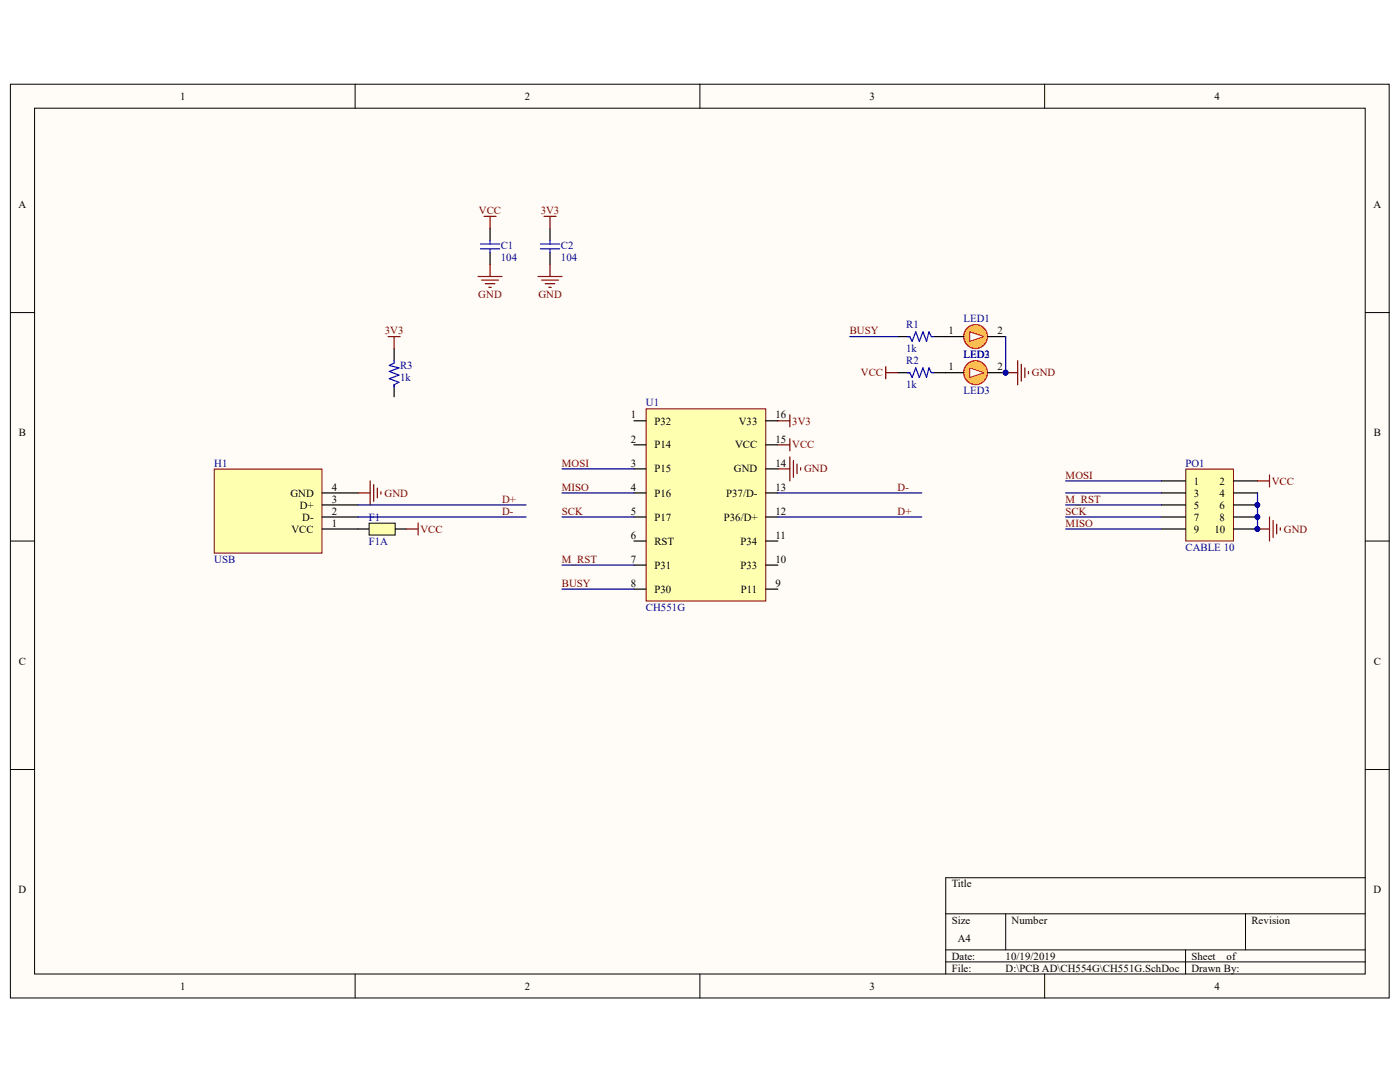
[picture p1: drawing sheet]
<svg xmlns="http://www.w3.org/2000/svg" width="279mm" height="216mm" viewBox="0 0 279 216" stroke-linecap="round" stroke-linejoin="round" font-family="sans-serif">
<path d="M2.1 16.8h275.1v182.3h-275.1z" fill="#fffcf8"/>
<path d="M2.1 16.8h275.1v182.3h-275.1z" fill="none" stroke="#000" stroke-width=".2"/>
<path d="M6.9 21.6h265.6v172.8h-265.6z" fill="#fffcf8"/>
<g fill="none" stroke="#000" stroke-width=".2">
<path d="M70.9 16.8v4.8M139.7 16.8v4.8M208.5 16.8v4.8M6.9 21.6h265.6v172.8h-265.6zM2.1 62.4h4.8M272.5 62.4h4.8M2.1 108h4.8M272.5 108h4.8M2.1 153.5h4.8M272.5 153.5h4.8M272.5 175.1h-83.8v19.2M70.9 194.3v4.8"/>
<path d="M139.7 194.3v4.8M188.7 182.3h83.8M188.7 189.5h83.8M188.7 191.9h83.8M200.7 182.3v7.2M208.5 194.3v4.8M236.6 189.5v4.8M248.6 182.3v7.2"/>
</g>
<path d="M129 81.6h23.8v38.3h-23.8z" fill="#ffffb0"/>
<path d="M128.9 81.6h23.9v38.3h-23.9z" fill="none" stroke="#800000" stroke-width=".2"/>
<g fill="none" stroke="#000" stroke-width=".24">
<path d="M126.5 84h2.4M126.5 88.8h2.4M126.5 93.6h2.4M126.5 98.4h2.4M152.8 84h2.4M152.8 88.8h2.4M152.8 93.6h2.4M152.8 98.4h2.4M126.5 103.2h2.4M126.5 108h2.4M126.5 112.8h2.4M126.5 117.6h2.4"/>
<path d="M152.8 103.2h2.4M152.8 108h2.4M152.8 112.8h2.4M152.8 117.6h2.4"/>
</g>
<path d="M42.8 93.6h21.5v16.8h-21.5z" fill="#ffffb0"/>
<path d="M42.8 93.6h21.5v16.8h-21.5z" fill="none" stroke="#800000" stroke-width=".2"/>
<path d="M64.3 98.4h7.2M64.3 105.6h7.2M64.3 103.2h7.2M64.3 100.8h7.2" fill="none" stroke="#000" stroke-width=".24"/>
<path d="M236.7 93.6h9.5v14.3h-9.5z" fill="#ffffb0"/>
<path d="M236.6 93.6h9.6v14.3h-9.6z" fill="none" stroke="#800000" stroke-width=".2"/>
<g fill="none" stroke="#000" stroke-width=".24">
<path d="M97.8 45.6v2.4M97.8 50.4v2.4M109.8 45.6v2.4M109.8 50.4v2.4M231.8 96h4.8M231.8 98.4h4.8M246.2 96h4.8M246.2 98.4h4.8M231.8 100.8h4.8M231.8 103.2h4.8M231.8 105.6h4.8M246.2 100.8h4.8"/>
<path d="M246.2 103.2h4.8M246.2 105.6h4.8"/>
</g>
<g fill="#000080" stroke="#000080" stroke-width=".2">
<circle cx="250.9" cy="100.7" r=".46"/>
<circle cx="250.9" cy="103.1" r=".46"/>
<circle cx="250.9" cy="105.5" r=".46"/>
</g>
<path d="M95.9 48.7h3.8M95.9 49.7h3.8M97.8 48v.7M97.8 49.7v.7M107.9 48.7h3.8M107.9 49.7h3.8M109.8 48v.7M109.8 49.7v.7" fill="none" stroke="#00f" stroke-width=".24"/>
<circle cx="194.7" cy="67.2" r="2.38" fill="#fdbe51" stroke="#ff0101" stroke-width=".24"/>
<path d="M193.5 66.2l2.9 1-2.9 .9z" fill="#fffcf8"/>
<path d="M193.5 66.2l2.9 1-2.9 .9z" fill="none" stroke="#f00" stroke-width=".2"/>
<path d="M188.7 67.2h3.6M197.1 67.2h3.6" fill="none" stroke="#000" stroke-width=".24"/>
<circle cx="194.7" cy="74.4" r="2.38" fill="#fdbe51" stroke="#ff0101" stroke-width=".24"/>
<path d="M193.5 73.4l2.9 1-2.9 .9z" fill="#fffcf8"/>
<path d="M193.5 73.4l2.9 1-2.9 .9z" fill="none" stroke="#f00" stroke-width=".2"/>
<path d="M78.7 69.6v2.4M78.7 76.8v2.4M179.2 74.4h2.4M179.2 67.2h2.4M186.3 74.4h6M186.3 67.2h2.4M197.1 74.4h3.6M71.5 105.6h2.4M78.7 105.6h2.3" fill="none" stroke="#000" stroke-width=".24"/>
<g fill="#000080" stroke="#000080" stroke-width=".2">
<circle cx="200.7" cy="74.4" r=".46"/>
<circle cx="250.9" cy="105.5" r=".46"/>
<circle cx="250.9" cy="103.1" r=".46"/>
<circle cx="250.9" cy="100.7" r=".46"/>
</g>
<path d="M78.7 72v.4l-1 .5 1.9 .5-1.9 .7 1.9 .7-1.9 .8 1.9 .7-.9 .5v.4M181.1 67.2h.5l.4 .9 .8-1.9 .7 1.9 .7-1.9 .7 1.9 .5-1.9 .5 1h.4M181.1 74.4h.5l.4 .9 .8-1.9 .7 1.9 .7-1.9 .7 1.9 .5-1.9 .5 1h.4M76.2 105.5a1.24 1.24 0 0 0-1.2-.8 1.24 1.24 0 0 0-1.1 .9M78.6 105.6a1.26 1.26 0 0 1-1.2 .8 1.26 1.26 0 0 1-1.1-.8" fill="none" stroke="#00f" stroke-width=".24"/>
<g fill="none" stroke="#800000" stroke-width=".24">
<path d="M77.5 67.2h2.4M78.7 67.2v2.4M71.5 98.4h2.4M73.9 96v4.8M74.6 96.7v3.3M75.3 97.4v1.9M76 98.1v.5M155.2 84h2.4M155.2 88.8h2.4M155.2 93.6h2.4M157.6 82.8v2.4M157.6 87.6v2.4"/>
<path d="M157.6 91.2v4.8M158.3 91.9v3.3M159.1 92.6v1.9M159.8 93.3v.5M251 96h2.4M253.4 94.8v2.4M251 105.6h2.4M253.4 103.2v4.8M254.1 103.9v3.3M254.8 104.6v1.9M255.5 105.3v.5"/>
</g>
<path d="M212.7 96h19.1M212.7 98.4h19.1M251 98.4v7.2M212.7 100.8h19.1M212.7 103.2h19.1M212.7 105.6h19.1" fill="none" stroke="#000080" stroke-width=".24"/>
<path d="M73.7 104.4h5.2v2.4h-5.2z" fill="#ffffb0"/>
<path d="M73.7 104.4h5.2v2.4h-5.2z" fill="none" stroke="#000" stroke-width=".2"/>
<g fill="none" stroke="#800000" stroke-width=".24">
<path d="M95.4 55.2h4.8M96.1 55.9h3.4M96.6 43.2h2.4M96.8 56.6h2M97.6 57.3h.4M97.8 43.2v2.4M97.8 52.8v2.4M107.4 55.2h4.8M108.1 55.9h3.3M108.6 43.2h2.4M108.8 56.6h1.9M109.5 57.3h.5"/>
<path d="M109.8 43.2v2.4M109.8 52.8v2.4M176.8 74.4h2.4M176.8 73.2v2.4M200.7 74.4h2.4M203.1 72v4.8M203.8 72.7v3.3M204.5 73.4v1.9M205.3 74.1v.5M81 105.6h2.4M83.4 104.4v2.4"/>
</g>
<path d="M169.6 67.2h9.6M200.7 67.2v7.2M112.2 98.4h14.3M112.2 93.6h14.3M155.2 98.4h28.8M71.5 100.8h33.5M71.5 103.2h33.5M112.2 103.2h14.3M112.2 112.8h14.3M112.2 117.6h14.3M155.2 103.2h28.8" fill="none" stroke="#000080" stroke-width=".24"/>
<circle cx="200.7" cy="74.4" r=".46" fill="#000080" stroke="#000080" stroke-width=".2"/>
<g font-size="2.2">
<text x="35.9" y="19.9">1</text>
<text x="104.7" y="19.9">2</text>
<text x="173.5" y="19.9">3</text>
<text x="242.3" y="19.9">4</text>
<text x="3.7" y="41.5">A</text>
<text x="274.1" y="41.5">A</text>
<text x="189.3" y="66.7">1</text>
<text x="199" y="66.7">2</text>
<text x="189.3" y="73.9">1</text>
<text x="199" y="73.9">2</text>
<text x="125.9" y="83.5">1</text>
<text x="154.8" y="83.5">16</text>
<text x="3.8" y="87.1">B</text>
<text x="125.9" y="88.3">2</text>
<text x="130.6" y="84.7">P32</text>
<text x="130.6" y="89.5">P14</text>
<text x="146.7" y="89.5">VCC</text>
<text x="147.4" y="84.7">V33</text>
<text x="154.8" y="88.3">15</text>
<text x="274.2" y="87.1">B</text>
<text x="125.9" y="93.1">3</text>
<text x="130.6" y="94.3">P15</text>
<text x="146.5" y="94.3">GND</text>
<text x="154.8" y="93.1">14</text>
<text x="58" y="99.1">GND</text>
<text x="59.9" y="101.5">D+</text>
<text x="66.2" y="100.3">3</text>
<text x="66.2" y="97.9">4</text>
<text x="125.9" y="97.9">4</text>
<text x="130.6" y="99.1">P16</text>
<text x="144.9" y="99.1">P37/D-</text>
<text x="154.8" y="97.9">13</text>
<text x="238.3" y="96.7">1</text>
<text x="238.3" y="99.1">3</text>
<text x="238.3" y="101.5">5</text>
<text x="243.4" y="96.7">2</text>
<text x="243.4" y="99.1">4</text>
<text x="243.4" y="101.5">6</text>
<text x="58.2" y="106.3">VCC</text>
<text x="60.3" y="103.9">D-</text>
<text x="66.2" y="105.1">1</text>
<text x="66.2" y="102.7">2</text>
<text x="125.9" y="102.7">5</text>
<text x="125.9" y="107.5">6</text>
<text x="130.6" y="103.9">P17</text>
<text x="144.4" y="103.9">P36/D+</text>
<text x="154.8" y="107.5">11</text>
<text x="154.8" y="102.7">12</text>
<text x="238.3" y="103.9">7</text>
<text x="238.3" y="106.3">9</text>
<text x="242.3" y="106.3">10</text>
<text x="243.4" y="103.9">8</text>
<text x="125.9" y="112.3">7</text>
<text x="130.6" y="108.7">RST</text>
<text x="130.6" y="113.5">P31</text>
<text x="147.8" y="113.5">P33</text>
<text x="147.8" y="108.7">P34</text>
<text x="154.8" y="112.3">10</text>
<text x="125.9" y="117.1">8</text>
<text x="130.6" y="118.3">P30</text>
<text x="147.9" y="118.3">P11</text>
<text x="154.8" y="117.1">9</text>
<text x="3.8" y="132.7">C</text>
<text x="274.2" y="132.7">C</text>
<text x="3.7" y="178.3">D</text>
<text x="189.9" y="177.1">Title</text>
<text x="274.1" y="178.3">D</text>
<text x="189.9" y="184.3">Size</text>
<text x="201.9" y="184.3">Number</text>
<text x="249.8" y="184.3">Revision</text>
<text x="189.9" y="191.5">Date:</text>
<text x="191.1" y="187.9">A4</text>
<text x="200.7" y="191.5">10/19/2019</text>
<text x="237.8" y="191.5">Sheet</text>
<text x="244.8" y="191.5">of</text>
<text x="35.9" y="197.5">1</text>
<text x="104.7" y="197.5">2</text>
<text x="173.5" y="197.5">3</text>
<text x="189.9" y="193.9">File:</text>
<text x="200.7" y="193.9">D:\PCB AD\CH554G\CH551G.SchDoc</text>
<text x="237.8" y="193.9">Drawn By:</text>
<text x="242.3" y="197.5">4</text>
</g>
<g font-size="2.2" fill="#800000">
<text x="95.6" y="42.7">VCC</text>
<text x="107.9" y="42.7">3V3</text>
<text x="95.5" y="59.5">GND</text>
<text x="107.4" y="59.5">GND</text>
<text x="76.8" y="66.7">3V3</text>
<text x="169.6" y="66.7">BUSY</text>
<text x="171.8" y="75.1">VCC</text>
<text x="205.9" y="75.1">GND</text>
<text x="158.1" y="84.7">3V3</text>
<text x="158.1" y="89.5">VCC</text>
<text x="112.1" y="93.1">MOSI</text>
<text x="160.5" y="94.3">GND</text>
<text x="212.7" y="95.5">MOSI</text>
<text x="76.7" y="99.1">GND</text>
<text x="100.2" y="100.3">D+</text>
<text x="112.1" y="97.9">MISO</text>
<text x="179.1" y="97.9">D-</text>
<text x="212.7" y="100.3">M_RST</text>
<text x="253.8" y="96.7">VCC</text>
<text x="83.9" y="106.3">VCC</text>
<text x="100.2" y="102.7">D-</text>
<text x="112.1" y="102.7">SCK</text>
<text x="179.1" y="102.7">D+</text>
<text x="212.7" y="105.1">MISO</text>
<text x="212.7" y="102.7">SCK</text>
<text x="256.2" y="106.3">GND</text>
<text x="112.1" y="112.3">M_RST</text>
<text x="112.1" y="117.1">BUSY</text>
</g>
<g font-size="2.2" fill="#000080">
<text x="99.9" y="52.1">104</text>
<text x="99.9" y="49.7">C1</text>
<text x="111.9" y="52.1">104</text>
<text x="111.9" y="49.7">C2</text>
<text x="180.8" y="65.5">R1</text>
<text x="192.3" y="64.3">LED1</text>
<text x="180.8" y="70.3">1k</text>
<text x="192.3" y="71.5">LED3</text>
<text x="192.3" y="71.5">LED2</text>
<text x="79.8" y="73.7">R3</text>
<text x="79.8" y="76.1">1k</text>
<text x="180.8" y="72.7">R2</text>
<text x="180.8" y="77.5">1k</text>
<text x="128.9" y="81.1">U1</text>
<text x="192.3" y="78.7">LED3</text>
<text x="42.8" y="93.1">H1</text>
<text x="236.6" y="93.1">PO1</text>
<text x="73.6" y="103.9">F1</text>
<text x="42.8" y="112.3">USB</text>
<text x="73.6" y="108.7">F1A</text>
<text x="236.6" y="109.9">CABLE 10</text>
<text x="128.9" y="121.9">CH551G</text>
</g>
</svg>
